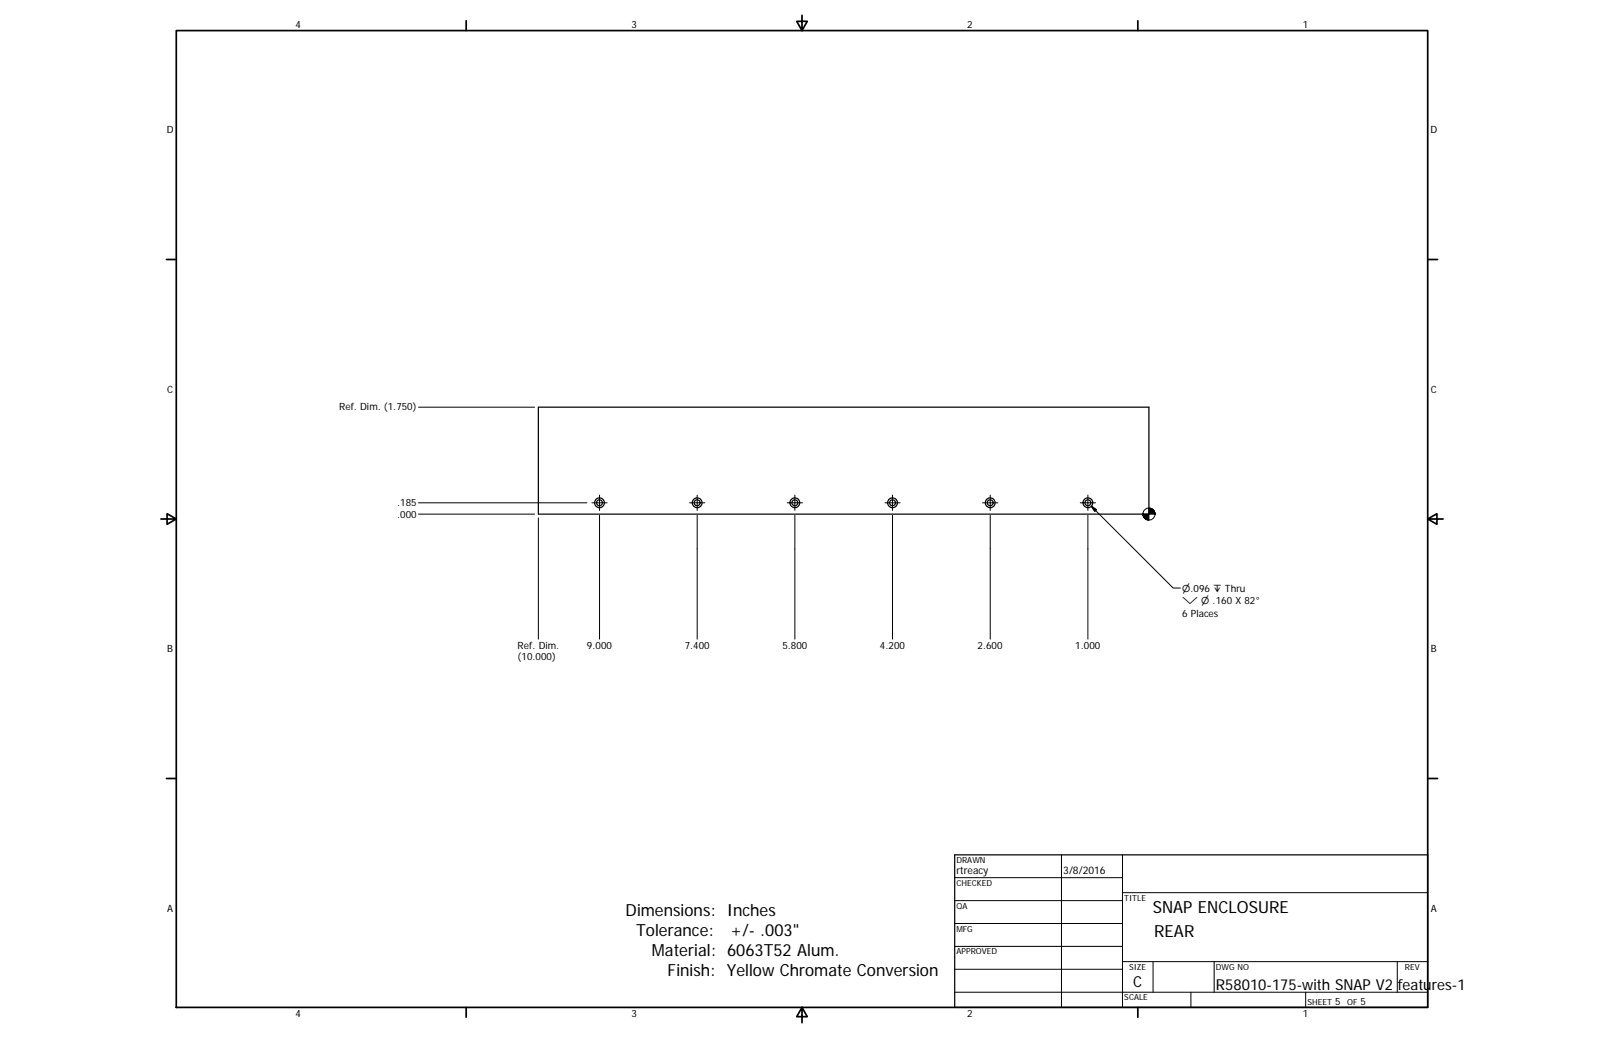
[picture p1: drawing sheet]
<svg xmlns="http://www.w3.org/2000/svg" width="432mm" height="279mm" viewBox="0 0 432 279" stroke-linecap="round" stroke-linejoin="round" font-family="sans-serif">
<g fill="none" stroke="#000" stroke-width=".33">
<path d="M144.9 109.6h164.4v28.8h-164.4zM257 230.1h127.3v41.1h-127.3z"/>
<circle cx="161.4" cy="135.3" r="1.32"/>
<circle cx="161.4" cy="135.3" r=".8"/>
<circle cx="187.7" cy="135.3" r=".8"/>
<circle cx="187.7" cy="135.3" r="1.32"/>
<circle cx="214" cy="135.3" r="1.32"/>
<circle cx="214" cy="135.3" r=".79"/>
<circle cx="240.3" cy="135.3" r=".79"/>
<circle cx="240.3" cy="135.3" r="1.31"/>
<circle cx="266.6" cy="135.3" r=".8"/>
<circle cx="266.6" cy="135.3" r="1.31"/>
<circle cx="292.9" cy="135.3" r=".79"/>
<circle cx="292.9" cy="135.3" r="1.32"/>
</g>
<g fill="none" stroke="#000" stroke-width=".46">
<path d="M47.5 8.2h336.8v263h-336.8zM125.5 5.6v2.6M215.9 4.1v4.1l-1.4-2.5h2.8l-1.4 2.5M306.3 5.6v2.6M44.8 69.8h2.7M384.3 69.8h2.7M43.3 139.7h4.2l-2.5-1.4v2.8l2.5-1.4M384.3 139.7l2.5 1.4v-2.8l-2.5 1.4h4.2M44.8 209.5h2.7M384.3 209.5h2.7M125.5 271.2v2.6M215.9 271.2l1.4 2.5h-2.8l1.4-2.5v4.1"/>
<path d="M306.3 271.2v2.6"/>
</g>
<g fill="none" stroke="#000" stroke-width=".27">
<path d="M112.7 109.6h31.2M112.7 135.3h45.3M112.7 138.4h31.2M144.9 139.4v32.6M159.3 135.3h4.1M161.4 138.7v33.3M161.4 133.3v4.1M185.6 135.3h4.1M187.7 138.7v33.3M187.7 133.3v4.1M211.9 135.3h4.1M214 138.7v33.3"/>
<path d="M214 133.3v4.1M238.2 135.3h4.1M240.3 138.7v33.3M240.3 133.3v4.1M264.5 135.3h4.1M266.6 138.7v33.3M266.6 133.3v4.1M290.8 135.3h4.1M292.9 138.7v33.3M292.9 133.3v4.1M293.8 136.3l22 22h2M293.8 136.3l1.4 .9-.5 .4z"/>
<path d="M257 236.2h45.2M285.8 230.1v41.1M302.2 230.1v41.1M257 242.4h45.2M257 248.6h45.2M257 254.7h45.2M302.2 258.8h82.1M302.2 240.3h82.1M310.4 258.8v8.3M326.9 258.8v8.3M376.2 258.8v8.3M257 267.1h127.3"/>
<path d="M257 260.9h45.2M320.6 267.1v4.1M351.5 267.1v4.1"/>
<circle cx="309.3" cy="138.4" r="1.62"/>
</g>
<g fill="#000" stroke="#000" stroke-width=".27">
<path d="M293.8 136.3l1.4 .9-.5 .4zM307.7 138.4v.4zM307.7 138.4l.1 .6zM307.7 138.4l.2 .8zM307.7 138.4l.4 1zM307.7 138.4l.5 1.2zM307.7 138.4l.7 1.3zM307.7 138.4l.9 1.4zM307.7 138.4l1.1 1.5zM307.7 138.4l1.4 1.6-.3-.1zM307.7 138.4l1.6 1.6h-.2zM309.3 136.8l1.6 1.6h-1.6z"/>
<path d="M307.7 138.4h1.6v1.6zM310.9 137.9v.5zM310.8 137.7l.1 .7zM310.7 137.5l.2 .9zM310.5 137.3l.4 1.1zM310.4 137.2l.5 1.2zM310.2 137l.7 1.4zM310 136.9l.9 1.5zM309.8 136.8l.2 .1 .9 1.5zM309.5 136.8h.3l1.1 1.6zM309.3 136.8h.2l1.4 1.6z"/>
</g>
<g font-size="4.5">
<text x="310.3" y="245.8">SNAP ENCLOSURE</text>
<text x="168.4" y="246.5">Dimensions: Inches</text>
<text x="171.2" y="251.9">Tolerance:</text>
<text x="196.6" y="251.9">+/- .003&quot;</text>
<text x="175.5" y="257.3">Material: 6063T52 Alum.</text>
<text x="310.7" y="252.1">REAR</text>
<text x="179.7" y="262.7">Finish: Yellow Chromate Conversion</text>
</g>
<g font-size="4.1">
<text x="305.1" y="265.7">C</text>
<text x="327.3" y="266.5">R58010-175-with SNAP V2 features-1</text>
</g>
<g font-size="2.8">
<text x="257.5" y="235.2">rtreacy</text>
<text x="286.2" y="235.3">3/8/2016</text>
</g>
<g font-size="2.7">
<text x="79.6" y="7.6">4</text>
<text x="170" y="7.6">3</text>
<text x="260.3" y="7.6">2</text>
<text x="350.8" y="7.6">1</text>
<text x="44.9" y="35.9">D</text>
<text x="385.1" y="35.9">D</text>
<text x="45" y="105.8">C</text>
<text x="385.2" y="105.8">C</text>
<text x="91.3" y="110.4">Ref. Dim. (1.750)</text>
<text x="106.9" y="136.3">.185</text>
<text x="106.9" y="139.4">.000</text>
<text x="318.3" y="166.2">6 Places</text>
<text x="45" y="175.6">B</text>
<text x="139.3" y="177.8">(10.000)</text>
<text x="139.3" y="174.6">Ref. Dim.</text>
<text x="158" y="174.6">9.000</text>
<text x="184.3" y="174.6">7.400</text>
<text x="210.6" y="174.6">5.800</text>
<text x="236.9" y="174.6">4.200</text>
<text x="263.2" y="174.6">2.600</text>
<text x="289.5" y="174.6">1.000</text>
<text x="385.2" y="175.6">B</text>
<text x="45" y="245.4">A</text>
<text x="385.2" y="245.4">A</text>
<text x="79.6" y="273.8">4</text>
<text x="170" y="273.8">3</text>
<text x="260.3" y="273.8">2</text>
<text x="350.8" y="273.8">1</text>
<text x="359.5" y="270.6">5</text>
<text x="366.3" y="270.6">5</text>
</g>
<g font-size="2.6">
<text x="318.3" y="159.3">⌀.096 ↧ Thru</text>
<text x="318.3" y="162.7">⌵ ⌀ .160 X 82°</text>
</g>
<g font-size="2.3">
<text x="257.5" y="232.2">DRAWN</text>
<text x="257.5" y="238.4">CHECKED</text>
<text x="257.5" y="244.6">QA</text>
<text x="302.7" y="242.4">TITLE</text>
<text x="257.5" y="250.7">MFG</text>
<text x="257.5" y="256.9">APPROVED</text>
<text x="304" y="261">SIZE</text>
<text x="327.3" y="261">DWG NO</text>
<text x="378.2" y="261">REV</text>
<text x="302.7" y="269.2">SCALE</text>
<text x="352" y="270.6">SHEET</text>
<text x="362.6" y="270.6">OF</text>
</g>
</svg>
